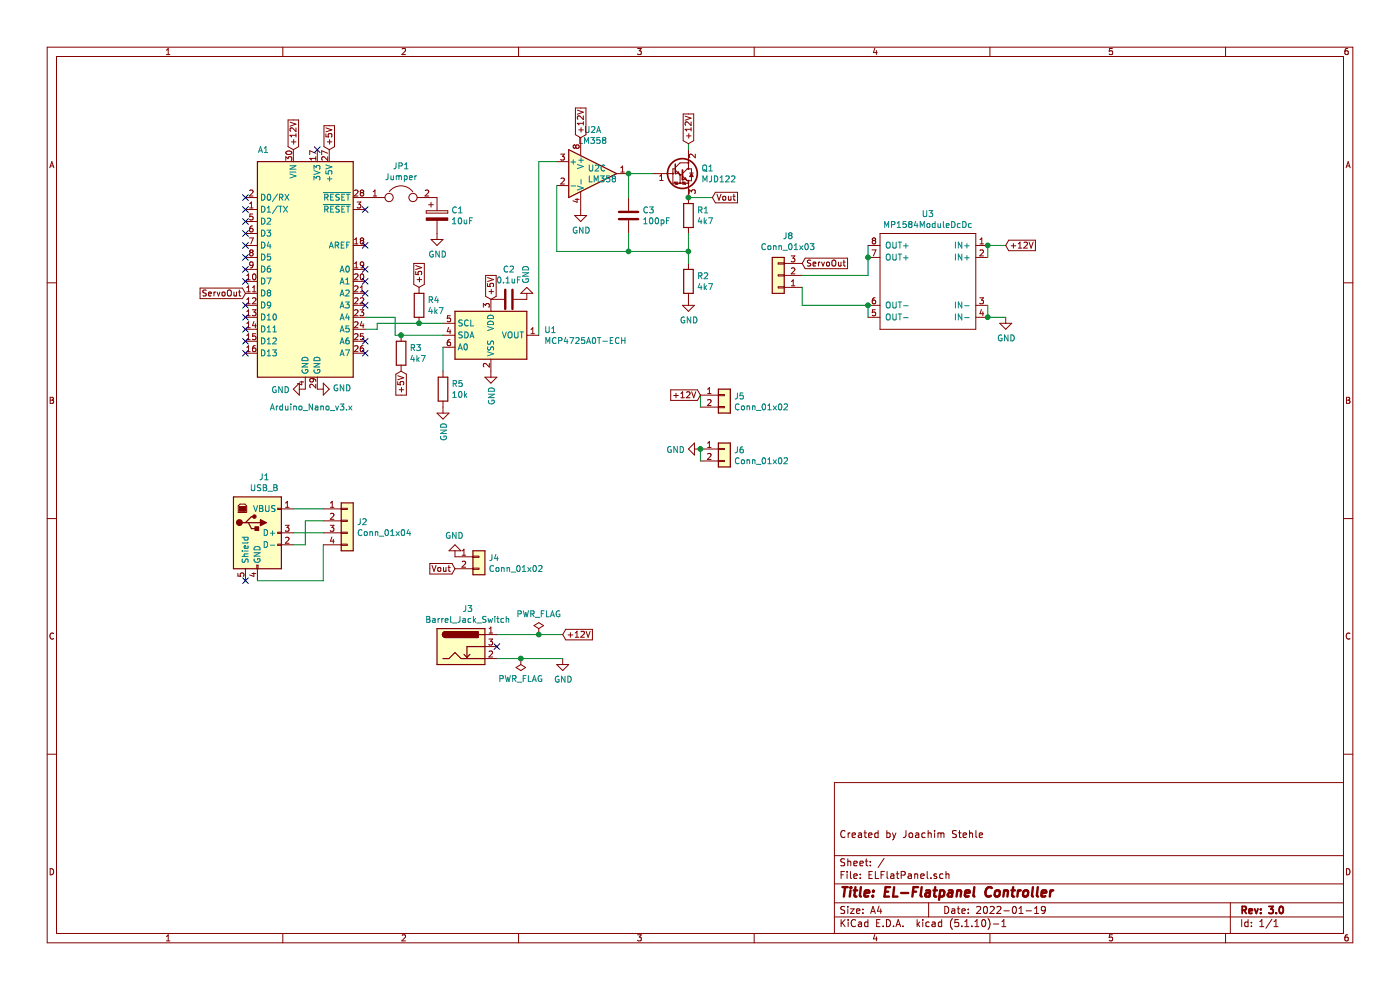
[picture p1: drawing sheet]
EESchema Schematic File Version 4
EELAYER 30 0
EELAYER END
$Descr A4 11693 8268
encoding utf-8
Sheet 1 1
Title "EL-Flatpanel Controller"
Date "2022-01-19"
Rev "3.0"
Comp ""
Comment1 "Created by Joachim Stehle"
Comment2 ""
Comment3 ""
Comment4 ""
$EndDescr
Text GLabel 2750 1250 1    50   Input ~ 0
+5V
$Comp
L Transistor_BJT:TIP122 Q1
U 1 1
P 5650 1450
F 0 "Q1" H 5857 1496 50  0000 L CNN
F 1 "MJD122" H 5857 1405 50  0000 L CNN
F 2 "Package_TO_SOT_SMD:TO-252-2" H 5850 1375 50  0001 L CIN
F 3 "https://www.onsemi.com/pub/Collateral/TIP120-D.PDF" H 5650 1450 50  0001 L CNN
	1    5650 1450
	1    0    0    -1  
$EndComp
Text GLabel 5750 1200 1    50   Input ~ 0
+12V
Text GLabel 2450 1250 1    50   Input ~ 0
+12V
Text GLabel 4850 1150 1    50   Input ~ 0
+12V
Wire Wire Line
	5750 1200 5750 1250
$Comp
L Device:R R1
U 1 1
P 5750 1800
F 0 "R1" H 5820 1846 50  0000 L CNN
F 1 "4k7" H 5820 1755 50  0000 L CNN
F 2 "Resistor_SMD:R_0805_2012Metric_Pad1.15x1.40mm_HandSolder" V 5680 1800 50  0001 C CNN
F 3 "~" H 5750 1800 50  0001 C CNN
	1    5750 1800
	1    0    0    -1  
$EndComp
$Comp
L power:GND #PWR08
U 1 1
P 4850 1750
F 0 "#PWR08" H 4850 1500 50  0001 C CNN
F 1 "GND" H 4855 1577 50  0000 C CNN
F 2 "" H 4850 1750 50  0001 C CNN
F 3 "" H 4850 1750 50  0001 C CNN
	1    4850 1750
	1    0    0    -1  
$EndComp
$Comp
L Device:R R2
U 1 1
P 5750 2350
F 0 "R2" H 5820 2396 50  0000 L CNN
F 1 "4k7" H 5820 2305 50  0000 L CNN
F 2 "Resistor_SMD:R_0805_2012Metric_Pad1.15x1.40mm_HandSolder" V 5680 2350 50  0001 C CNN
F 3 "~" H 5750 2350 50  0001 C CNN
	1    5750 2350
	1    0    0    -1  
$EndComp
$Comp
L power:GND #PWR09
U 1 1
P 5750 2500
F 0 "#PWR09" H 5750 2250 50  0001 C CNN
F 1 "GND" H 5755 2327 50  0000 C CNN
F 2 "" H 5750 2500 50  0001 C CNN
F 3 "" H 5750 2500 50  0001 C CNN
	1    5750 2500
	1    0    0    -1  
$EndComp
Wire Wire Line
	5750 2200 5750 2100
Text GLabel 5950 1650 2    50   Input ~ 0
Vout
Wire Wire Line
	5950 1650 5750 1650
Connection ~ 5750 1650
Text GLabel 2050 2450 0    50   Input ~ 0
ServoOut
$Comp
L Connector_Generic:Conn_01x02 J4
U 1 1
P 4000 4650
F 0 "J4" H 4080 4642 50  0000 L CNN
F 1 "Conn_01x02" H 4080 4551 50  0000 L CNN
F 2 "Connector_JST:JST_XH_B2B-XH-A_1x02_P2.50mm_Vertical" H 4000 4650 50  0001 C CNN
F 3 "~" H 4000 4650 50  0001 C CNN
	1    4000 4650
	1    0    0    -1  
$EndComp
Text GLabel 3800 4750 0    50   Input ~ 0
Vout
$Comp
L power:GND #PWR04
U 1 1
P 3800 4650
F 0 "#PWR04" H 3800 4400 50  0001 C CNN
F 1 "GND" H 3805 4477 50  0000 C CNN
F 2 "" H 3800 4650 50  0001 C CNN
F 3 "" H 3800 4650 50  0001 C CNN
	1    3800 4650
	-1   0    0    1   
$EndComp
Wire Wire Line
	4650 1550 4650 2100
Wire Wire Line
	4650 2100 5250 2100
Connection ~ 5750 2100
Wire Wire Line
	5750 2100 5750 1950
NoConn ~ 2050 2850
$Comp
L power:GND #PWR01
U 1 1
P 2550 3250
F 0 "#PWR01" H 2550 3000 50  0001 C CNN
F 1 "GND" V 2555 3122 50  0000 R CNN
F 2 "" H 2550 3250 50  0001 C CNN
F 3 "" H 2550 3250 50  0001 C CNN
	1    2550 3250
	0    1    1    0   
$EndComp
$Comp
L power:GND #PWR02
U 1 1
P 2650 3250
F 0 "#PWR02" H 2650 3000 50  0001 C CNN
F 1 "GND" V 2655 3122 50  0000 R CNN
F 2 "" H 2650 3250 50  0001 C CNN
F 3 "" H 2650 3250 50  0001 C CNN
	1    2650 3250
	0    -1   -1   0   
$EndComp
NoConn ~ 2050 2650
NoConn ~ 2050 2750
$Comp
L Connector:Barrel_Jack_Switch J3
U 1 1
P 3850 5400
F 0 "J3" H 3907 5717 50  0000 C CNN
F 1 "Barrel_Jack_Switch" H 3907 5626 50  0000 C CNN
F 2 "Connector_BarrelJack:BarrelJack_Horizontal" H 3900 5360 50  0001 C CNN
F 3 "~" H 3900 5360 50  0001 C CNN
	1    3850 5400
	1    0    0    -1  
$EndComp
$Comp
L power:GND #PWR05
U 1 1
P 4700 5500
F 0 "#PWR05" H 4700 5250 50  0001 C CNN
F 1 "GND" H 4705 5327 50  0000 C CNN
F 2 "" H 4700 5500 50  0001 C CNN
F 3 "" H 4700 5500 50  0001 C CNN
	1    4700 5500
	1    0    0    -1  
$EndComp
NoConn ~ 4150 5400
Text GLabel 5850 3300 0    50   Input ~ 0
+12V
Text GLabel 4700 5300 2    50   Input ~ 0
+12V
$Comp
L Amplifier_Operational:LM358 U2
U 1 1
P 4950 1450
F 0 "U2" H 4950 1817 50  0000 C CNN
F 1 "LM358" H 4950 1726 50  0000 C CNN
F 2 "Package_SO:SO-8_3.9x4.9mm_P1.27mm" H 4950 1450 50  0001 C CNN
F 3 "http://www.ti.com/lit/ds/symlink/lm2904-n.pdf" H 4950 1450 50  0001 C CNN
	1    4950 1450
	1    0    0    -1  
$EndComp
$Comp
L Amplifier_Operational:LM358 U2
U 3 1
P 4950 1450
F 0 "U2" H 4908 1496 50  0000 L CNN
F 1 "LM358" H 4908 1405 50  0000 L CNN
F 2 "Package_SO:SO-8_3.9x4.9mm_P1.27mm" H 4950 1450 50  0001 C CNN
F 3 "http://www.ti.com/lit/ds/symlink/lm2904-n.pdf" H 4950 1450 50  0001 C CNN
	3    4950 1450
	1    0    0    -1  
$EndComp
$Comp
L Connector:USB_B J1
U 1 1
P 2150 4450
F 0 "J1" H 2207 4917 50  0000 C CNN
F 1 "USB_B" H 2207 4826 50  0000 C CNN
F 2 "Connector_USB:USB_B_OST_USB-B1HSxx_Horizontal" H 2300 4400 50  0001 C CNN
F 3 " ~" H 2300 4400 50  0001 C CNN
	1    2150 4450
	1    0    0    -1  
$EndComp
$Comp
L ELPanel_Library:MP1584ModuleDcDc U3
U 1 1
P 7750 2350
F 0 "U3" H 7750 2915 50  0000 C CNN
F 1 "MP1584ModuleDcDc" H 7750 2824 50  0000 C CNN
F 2 "ELFlatPanel:MP1584_DCDC_Module" H 7750 2350 50  0001 C CNN
F 3 "" H 7750 2350 50  0001 C CNN
	1    7750 2350
	1    0    0    -1  
$EndComp
Wire Wire Line
	8250 2150 8250 2050
Text GLabel 8400 2050 2    50   Input ~ 0
+12V
Wire Wire Line
	8250 2050 8400 2050
Connection ~ 8250 2050
Wire Wire Line
	8250 2550 8250 2650
$Comp
L power:GND #PWR011
U 1 1
P 8400 2650
F 0 "#PWR011" H 8400 2400 50  0001 C CNN
F 1 "GND" H 8405 2477 50  0000 C CNN
F 2 "" H 8400 2650 50  0001 C CNN
F 3 "" H 8400 2650 50  0001 C CNN
	1    8400 2650
	1    0    0    -1  
$EndComp
Wire Wire Line
	8250 2650 8400 2650
Connection ~ 8250 2650
Wire Wire Line
	7250 2050 7250 2150
Wire Wire Line
	7250 2550 7250 2650
$Comp
L MCU_Module:Arduino_Nano_v3.x A1
U 1 1
P 2550 2250
F 0 "A1" H 2200 3250 50  0000 C CNN
F 1 "Arduino_Nano_v3.x" H 2600 1100 50  0000 C CNN
F 2 "Module:Arduino_Nano" H 2550 2250 50  0001 C CIN
F 3 "http://www.mouser.com/pdfdocs/Gravitech_Arduino_Nano3_0.pdf" H 2550 2250 50  0001 C CNN
	1    2550 2250
	1    0    0    -1  
$EndComp
$Comp
L Connector_Generic:Conn_01x04 J2
U 1 1
P 2900 4350
F 0 "J2" H 2980 4342 50  0000 L CNN
F 1 "Conn_01x04" H 2980 4251 50  0000 L CNN
F 2 "Connector_PinHeader_2.54mm:PinHeader_1x04_P2.54mm_Vertical" H 2900 4350 50  0001 C CNN
F 3 "~" H 2900 4350 50  0001 C CNN
	1    2900 4350
	1    0    0    -1  
$EndComp
Wire Wire Line
	2450 4250 2700 4250
Wire Wire Line
	2700 4350 2550 4350
Wire Wire Line
	2550 4350 2550 4550
Wire Wire Line
	2550 4550 2450 4550
Wire Wire Line
	2450 4450 2700 4450
Wire Wire Line
	2150 4850 2700 4850
Wire Wire Line
	2700 4850 2700 4550
NoConn ~ 3050 2050
NoConn ~ 3050 2250
NoConn ~ 3050 2350
NoConn ~ 3050 2450
NoConn ~ 3050 2550
NoConn ~ 3050 2850
NoConn ~ 3050 2950
NoConn ~ 2050 2950
NoConn ~ 2050 2550
NoConn ~ 2050 2350
NoConn ~ 2050 2250
NoConn ~ 2050 2150
NoConn ~ 2050 2050
NoConn ~ 2050 1950
NoConn ~ 2050 1850
NoConn ~ 2050 1750
NoConn ~ 2050 1650
$Comp
L Connector_Generic:Conn_01x03 J8
U 1 1
P 6500 2300
F 0 "J8" H 6418 1975 50  0000 C CNN
F 1 "Conn_01x03" H 6418 2066 50  0000 C CNN
F 2 "Connector_JST:JST_XH_B3B-XH-A_1x03_P2.50mm_Vertical" H 6500 2300 50  0001 C CNN
F 3 "~" H 6500 2300 50  0001 C CNN
	1    6500 2300
	-1   0    0    1   
$EndComp
Wire Wire Line
	6700 2400 6700 2550
Wire Wire Line
	6700 2550 7250 2550
Connection ~ 7250 2550
Wire Wire Line
	6700 2300 7250 2300
Wire Wire Line
	7250 2300 7250 2150
Connection ~ 7250 2150
Text GLabel 6700 2200 2    50   Input ~ 0
ServoOut
NoConn ~ 2650 1250
$Comp
L power:PWR_FLAG #FLG0101
U 1 1
P 4500 5300
F 0 "#FLG0101" H 4500 5375 50  0001 C CNN
F 1 "PWR_FLAG" H 4500 5473 50  0000 C CNN
F 2 "" H 4500 5300 50  0001 C CNN
F 3 "~" H 4500 5300 50  0001 C CNN
	1    4500 5300
	1    0    0    -1  
$EndComp
Wire Wire Line
	4150 5300 4500 5300
Wire Wire Line
	4500 5300 4700 5300
Connection ~ 4500 5300
Wire Wire Line
	4150 5500 4350 5500
$Comp
L power:PWR_FLAG #FLG0102
U 1 1
P 4350 5500
F 0 "#FLG0102" H 4350 5575 50  0001 C CNN
F 1 "PWR_FLAG" H 4350 5673 50  0000 C CNN
F 2 "" H 4350 5500 50  0001 C CNN
F 3 "~" H 4350 5500 50  0001 C CNN
	1    4350 5500
	-1   0    0    1   
$EndComp
Connection ~ 4350 5500
Wire Wire Line
	4350 5500 4700 5500
$Comp
L Connector_Generic:Conn_01x02 J5
U 1 1
P 6050 3300
F 0 "J5" H 6130 3292 50  0000 L CNN
F 1 "Conn_01x02" H 6130 3201 50  0000 L CNN
F 2 "Connector_PinHeader_2.54mm:PinHeader_1x02_P2.54mm_Vertical" H 6050 3300 50  0001 C CNN
F 3 "~" H 6050 3300 50  0001 C CNN
	1    6050 3300
	1    0    0    -1  
$EndComp
Wire Wire Line
	5850 3400 5850 3300
$Comp
L Connector_Generic:Conn_01x02 J6
U 1 1
P 6050 3750
F 0 "J6" H 6130 3742 50  0000 L CNN
F 1 "Conn_01x02" H 6130 3651 50  0000 L CNN
F 2 "Connector_PinHeader_2.54mm:PinHeader_1x02_P2.54mm_Vertical" H 6050 3750 50  0001 C CNN
F 3 "~" H 6050 3750 50  0001 C CNN
	1    6050 3750
	1    0    0    -1  
$EndComp
$Comp
L power:GND #PWR010
U 1 1
P 5850 3750
F 0 "#PWR010" H 5850 3500 50  0001 C CNN
F 1 "GND" V 5855 3622 50  0000 R CNN
F 2 "" H 5850 3750 50  0001 C CNN
F 3 "" H 5850 3750 50  0001 C CNN
	1    5850 3750
	0    1    1    0   
$EndComp
Wire Wire Line
	5850 3750 5850 3850
Connection ~ 5850 3750
$Comp
L Analog_DAC:MCP4725xxx-xCH U1
U 1 1
P 4100 2800
F 0 "U1" H 4544 2846 50  0000 L CNN
F 1 "MCP4725A0T-ECH" H 4544 2755 50  0000 L CNN
F 2 "Package_TO_SOT_SMD:SOT-23-6" H 4100 2550 50  0001 C CNN
F 3 "http://ww1.microchip.com/downloads/en/DeviceDoc/22039d.pdf" H 4100 2800 50  0001 C CNN
	1    4100 2800
	1    0    0    -1  
$EndComp
Wire Wire Line
	4500 2800 4500 1350
Wire Wire Line
	4500 1350 4650 1350
Wire Wire Line
	3050 2650 3300 2650
Wire Wire Line
	3300 2650 3300 2800
Wire Wire Line
	3300 2800 3350 2800
Wire Wire Line
	3700 2700 3500 2700
Wire Wire Line
	3150 2700 3150 2750
Wire Wire Line
	3150 2750 3050 2750
$Comp
L Device:R R4
U 1 1
P 3500 2550
F 0 "R4" H 3570 2596 50  0000 L CNN
F 1 "4k7" H 3570 2505 50  0000 L CNN
F 2 "Resistor_SMD:R_0805_2012Metric_Pad1.15x1.40mm_HandSolder" V 3430 2550 50  0001 C CNN
F 3 "~" H 3500 2550 50  0001 C CNN
	1    3500 2550
	1    0    0    -1  
$EndComp
Connection ~ 3500 2700
Wire Wire Line
	3500 2700 3150 2700
$Comp
L Device:R R3
U 1 1
P 3350 2950
F 0 "R3" H 3420 2996 50  0000 L CNN
F 1 "4k7" H 3420 2905 50  0000 L CNN
F 2 "Resistor_SMD:R_0805_2012Metric_Pad1.15x1.40mm_HandSolder" V 3280 2950 50  0001 C CNN
F 3 "~" H 3350 2950 50  0001 C CNN
	1    3350 2950
	1    0    0    -1  
$EndComp
Connection ~ 3350 2800
Wire Wire Line
	3350 2800 3700 2800
Text GLabel 3500 2400 1    50   Input ~ 0
+5V
Text GLabel 3350 3100 3    50   Input ~ 0
+5V
$Comp
L Device:C C2
U 1 1
P 4250 2500
F 0 "C2" V 3998 2500 50  0000 C CNN
F 1 "0.1uF" V 4089 2500 50  0000 C CNN
F 2 "Capacitor_SMD:C_0805_2012Metric_Pad1.18x1.45mm_HandSolder" H 4288 2350 50  0001 C CNN
F 3 "~" H 4250 2500 50  0001 C CNN
	1    4250 2500
	0    1    1    0   
$EndComp
$Comp
L power:GND #PWR06
U 1 1
P 4100 3100
F 0 "#PWR06" H 4100 2850 50  0001 C CNN
F 1 "GND" V 4105 2972 50  0000 R CNN
F 2 "" H 4100 3100 50  0001 C CNN
F 3 "" H 4100 3100 50  0001 C CNN
	1    4100 3100
	1    0    0    -1  
$EndComp
Text GLabel 4100 2500 1    50   Input ~ 0
+5V
$Comp
L power:GND #PWR012
U 1 1
P 4400 2500
F 0 "#PWR012" H 4400 2250 50  0001 C CNN
F 1 "GND" V 4405 2372 50  0000 R CNN
F 2 "" H 4400 2500 50  0001 C CNN
F 3 "" H 4400 2500 50  0001 C CNN
	1    4400 2500
	-1   0    0    1   
$EndComp
$Comp
L Device:R R5
U 1 1
P 3700 3250
F 0 "R5" H 3770 3296 50  0000 L CNN
F 1 "10k" H 3770 3205 50  0000 L CNN
F 2 "Resistor_SMD:R_0805_2012Metric_Pad1.15x1.40mm_HandSolder" V 3630 3250 50  0001 C CNN
F 3 "~" H 3700 3250 50  0001 C CNN
	1    3700 3250
	1    0    0    -1  
$EndComp
Wire Wire Line
	3700 2900 3700 3100
$Comp
L power:GND #PWR07
U 1 1
P 3700 3400
F 0 "#PWR07" H 3700 3150 50  0001 C CNN
F 1 "GND" V 3705 3272 50  0000 R CNN
F 2 "" H 3700 3400 50  0001 C CNN
F 3 "" H 3700 3400 50  0001 C CNN
	1    3700 3400
	1    0    0    -1  
$EndComp
$Comp
L Device:Jumper JP1
U 1 1
P 3350 1650
F 0 "JP1" H 3350 1914 50  0000 C CNN
F 1 "Jumper" H 3350 1823 50  0000 C CNN
F 2 "Connector_PinHeader_2.54mm:PinHeader_1x02_P2.54mm_Vertical" H 3350 1650 50  0001 C CNN
F 3 "~" H 3350 1650 50  0001 C CNN
	1    3350 1650
	1    0    0    -1  
$EndComp
NoConn ~ 3050 1750
$Comp
L Device:CP C1
U 1 1
P 3650 1800
F 0 "C1" H 3768 1846 50  0000 L CNN
F 1 "10uF" H 3768 1755 50  0000 L CNN
F 2 "Capacitor_SMD:C_0805_2012Metric_Pad1.18x1.45mm_HandSolder" H 3688 1650 50  0001 C CNN
F 3 "~" H 3650 1800 50  0001 C CNN
	1    3650 1800
	1    0    0    -1  
$EndComp
$Comp
L power:GND #PWR03
U 1 1
P 3650 1950
F 0 "#PWR03" H 3650 1700 50  0001 C CNN
F 1 "GND" H 3655 1777 50  0000 C CNN
F 2 "" H 3650 1950 50  0001 C CNN
F 3 "" H 3650 1950 50  0001 C CNN
	1    3650 1950
	1    0    0    -1  
$EndComp
NoConn ~ 2050 4850
$Comp
L Device:C C3
U 1 1
P 5250 1800
F 0 "C3" H 5365 1846 50  0000 L CNN
F 1 "100pF" H 5365 1755 50  0000 L CNN
F 2 "Capacitor_SMD:C_0805_2012Metric_Pad1.18x1.45mm_HandSolder" H 5288 1650 50  0001 C CNN
F 3 "~" H 5250 1800 50  0001 C CNN
	1    5250 1800
	1    0    0    -1  
$EndComp
Wire Wire Line
	5250 1650 5250 1450
Wire Wire Line
	5250 1950 5250 2100
Wire Wire Line
	5250 1450 5450 1450
Connection ~ 5250 1450
Wire Wire Line
	5250 2100 5750 2100
Connection ~ 5250 2100
$EndSCHEMATC
